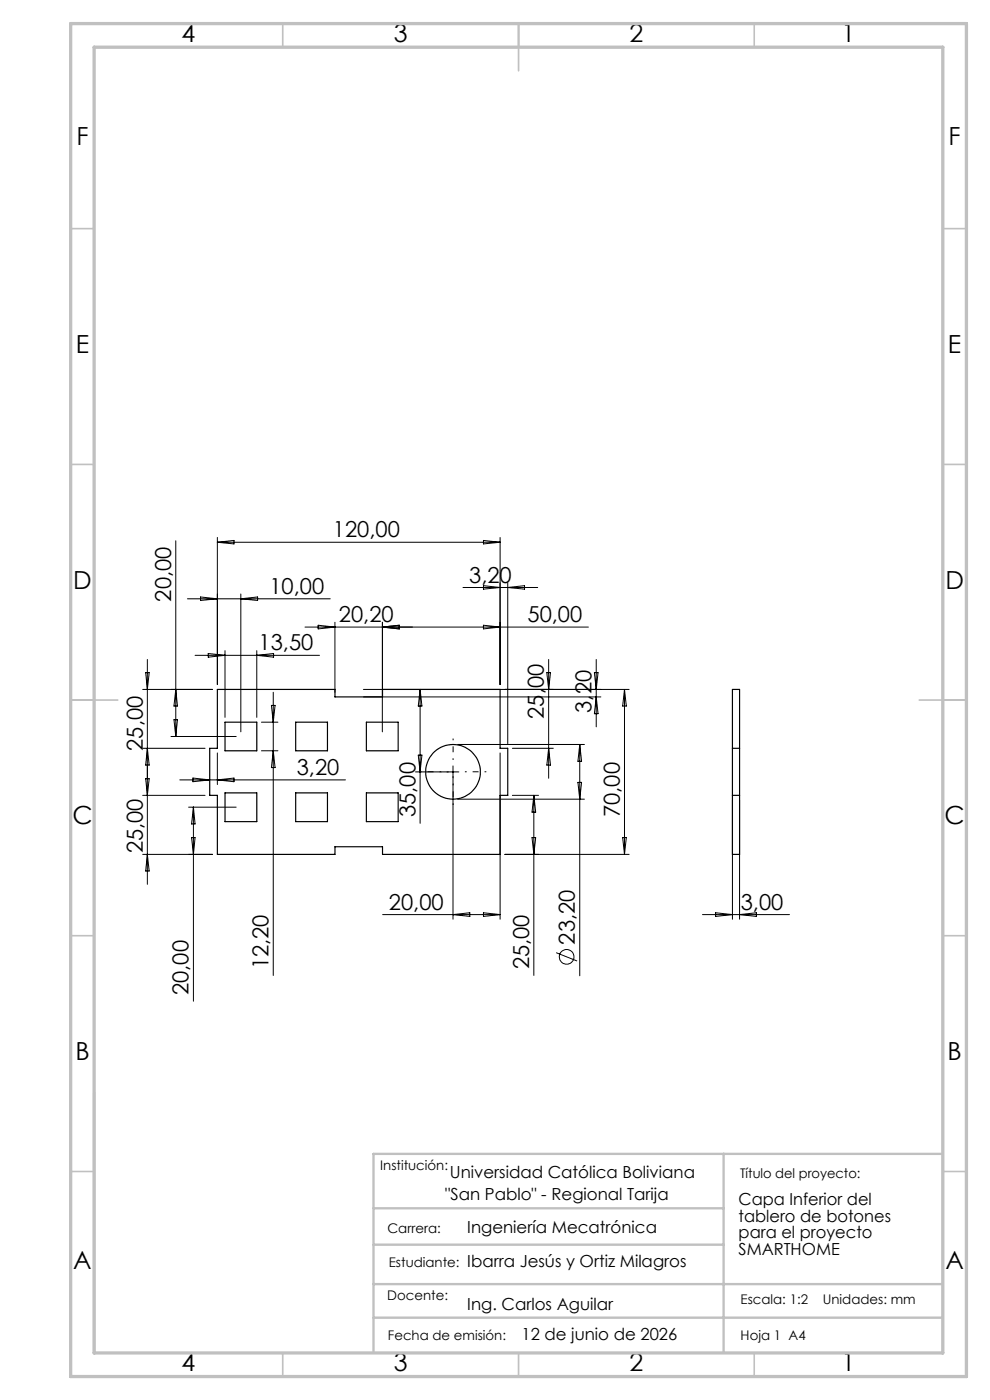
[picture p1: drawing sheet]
<svg xmlns="http://www.w3.org/2000/svg" width="210mm" height="297mm" viewBox="0 0 210 297" stroke-linecap="round" stroke-linejoin="round" font-family="sans-serif">
<g fill="none" stroke="#000" stroke-width=".25">
<path d="M46.1 146.3h24.9v1.5h10.1v-1.5h25v12.4h1.6v10h-1.6v12.6h-25v-1.7h-10.1v1.7h-24.9v-12.6h-1.6v-10h1.6zM47.7 153.2h6.8v6.1h-6.8zM62.7 153.2h6.8v6.1h-6.8zM77.7 153.2h6.8v6.1h-6.8zM155.4 146.3h1.5v35h-1.5zM155.4 158.7h1.5M47.7 168.2h6.8v6.1h-6.8zM62.7 168.2h6.8v6.1h-6.8zM77.7 168.2h6.8v6.1h-6.8zM155.4 168.7h1.5"/>
<circle cx="96.1" cy="163.7" r="5.8"/>
</g>
<g fill="none" stroke="#000" stroke-width=".21">
<path d="M37.3 114.7v41.5M46.1 114v31.2M46.1 115h60M46.1 115l3.5-.4v.8zM102.6 114.6l3.5 .4-3.5 .4zM106.1 114v31.2M31.3 139.9v47.7M39.8 127h30.3M41.4 139h26.4M42.5 126.6l3.6 .4-3.6 .4zM44.2 138.6l3.5 .4-3.5 .4zM47.7 138v14.2"/>
<path d="M51.1 126v29.3M51.1 127l3.5-.4v.8zM54.5 138v14.2M54.5 139l3.5-.4v.8zM64.7 133h60.1M67.5 132.6l3.5 .4-3.5 .4zM71 132v14.9M81.1 132v23.3M81.1 133l3.6-.4v.8zM81.1 132v14.9M98.2 124.6h15.9M102.6 124.2l3.5 .4-3.5 .4z"/>
<path d="M102.6 132.6l3.5 .4-3.5 .4zM107.7 123.6v34.2M107.7 124.6l3.6-.4v.8zM116.4 139.9v25.2M126.5 139.9v14.3M30.3 146.3h14.8M30.3 158.7h13.2M30.9 142.7h.7l-.3 3.6zM31.3 158.7l.3 3.6h-.7zM36.3 156.2h13.8M36.9 152.7h.7l-.3 3.5zM37.3 146.3l.3 3.5h-.7z"/>
<path d="M46.1 159.7v6.7M55.5 153.2h3.4M55.5 159.3h3.4M57.6 149.6h.7l-.3 3.6zM58 146.9v60M58 159.3l.3 3.5h-.7zM77.1 146.3h56.4M77.1 147.8h50.4M89.1 146.3v28.4M89.1 146.3l.4 3.5h-.8zM97.1 157.9h26.9M106.1 159.7v35.3"/>
<path d="M108.7 158.7h8.7M116 142.7h.8l-.4 3.6zM116.4 158.7l.4 3.6h-.8zM123 157.9v49.1M123 157.9l.4 3.6h-.8zM126.1 142.7h.8l-.4 3.6zM126.5 147.8l.4 3.6h-.8zM132.5 146.3l.4 3.5h-.8zM132.5 146.3v35M30.3 168.7h13.2M30.9 165.2h.7l-.3 3.5zM38.1 165.4h35.2"/>
<path d="M40 171.2h10.1M40.6 177.7h.8l-.4 3.6zM40.9 165.1l3.6 .3-3.6 .4zM41 171.2v41.2M41 171.2l.4 3.6h-.8zM46.1 165.4l3.5-.3v.7zM88.1 163.8h9.2M88.7 160.2h.8l-.4 3.6zM96.1 162.5v32.5M97.1 169.5h26.9M108.7 168.7h5.5M112.9 177.7h.7l-.4 3.6z"/>
<path d="M113.2 168.7v38.2M113.2 168.7l.4 3.6h-.7zM122.6 166h.8l-.4 3.5zM132.1 177.7h.8l-.4 3.6zM155.4 169.8v25.2M156.9 169.8v25.2M30.3 181.3h14.8M31.3 181.3l.3 3.5h-.7zM81.2 194h24.9M96.1 194l3.6-.4v.8zM102.6 193.6l3.5 .4-3.5 .4zM107.1 181.3h26.4"/>
<path d="M149 194h18.5M151.8 193.6l3.6 .4-3.6 .4zM156.9 194l3.5-.4v.8zM118 202.1l4.4 1.8"/>
<circle cx="120.2" cy="203" r="1.56"/>
</g>
<path d="M93.6 163.7h-4.5M96.1 161.2v-4.5M96.1 166.2v4.6M98.6 163.7h4.6" fill="none" stroke="#000" stroke-width=".21" stroke-dasharray="15.2 1.3 1.3 1.3" stroke-dashoffset="14.9" stroke-linecap="butt"/>
<g fill="none" stroke="#c0c0c0" stroke-width=".35">
<path d="M60 5v5M110 5v10M160 5v5M15 48.5h5M200 48.5h5M15 98.5h5M200 98.5h5M15 148.5h10M195 148.5h10M15 198.5h5M200 198.5h5M15 248.5h5"/>
<path d="M200 248.5h5M60 287v5M110 287v5M160 287v5"/>
</g>
<path d="M20 231.8v55.2M79.2 256.3h74.3M153.5 244.8v42.2M200 244.8h-120.8v42.2M79.2 264.1h74.3M79.2 272.4h120.8M79.2 279.5h120.8" fill="none" stroke="#c0c0c0" stroke-width=".5"/>
<path d="M15 5h190v287h-190zM20 10h180v277h-180z" fill="none" stroke="#c0c0c0" stroke-width=".7"/>
<g font-size="5.3">
<text x="38.5" y="8.9">4</text>
<text x="83.5" y="8.9">3</text>
<text x="133.5" y="8.9">2</text>
<text x="178.5" y="8.9">1</text>
<text x="16.2" y="30.7">F</text>
<text x="201.2" y="30.7">F</text>
<text x="16.1" y="74.9">E</text>
<text x="201.1" y="74.9">E</text>
<text x="15.5" y="124.9">D</text>
<text x="200.5" y="124.9">D</text>
<text x="15.4" y="174.9">C</text>
<text x="200.4" y="174.9">C</text>
<text x="16" y="224.9">B</text>
<text x="201" y="224.9">B</text>
<text x="15.5" y="269.2">A</text>
<text x="200.5" y="269.2">A</text>
<text x="38.5" y="290.9">4</text>
<text x="83.5" y="290.9">3</text>
<text x="133.5" y="290.9">2</text>
<text x="178.5" y="290.9">1</text>
</g>
<g font-size="4.7">
<text x="70.6" y="114">120,00</text>
<text x="57.1" y="126">10,00</text>
<text x="99.5" y="123.6">3,20</text>
<text x="36.3" y="127.6" transform="rotate(-90 36.3 127.6)">20,00</text>
<text x="71.9" y="132">20,20</text>
<text x="111.9" y="132">50,00</text>
<text x="54.9" y="138">13,50</text>
<text x="115.4" y="152.5" transform="rotate(-90 115.4 152.5)">25,00</text>
<text x="125.5" y="151.2" transform="rotate(-90 125.5 151.2)">3,20</text>
<text x="30.3" y="159.3" transform="rotate(-90 30.3 159.3)">25,00</text>
<text x="63" y="164.4">3,20</text>
<text x="88.1" y="173.4" transform="rotate(-90 88.1 173.4)">35,00</text>
<text x="131.5" y="173.4" transform="rotate(-90 131.5 173.4)">70,00</text>
<text x="30.3" y="181" transform="rotate(-90 30.3 181)">25,00</text>
<text x="82.5" y="193">20,00</text>
<text x="157.1" y="193">3,00</text>
<text x="121.9" y="200.4" transform="rotate(-90 121.9 200.4)">23,20</text>
<text x="57" y="205.6" transform="rotate(-90 57 205.6)">12,20</text>
<text x="112.3" y="205.6" transform="rotate(-90 112.3 205.6)">25,00</text>
<text x="40" y="211.1" transform="rotate(-90 40 211.1)">20,00</text>
</g>
<g font-size="3.5">
<text x="95.4" y="249.9">Universidad Católica Boliviana</text>
<text x="94.5" y="254.5">&quot;San Pablo&quot; - Regional Tarija</text>
<text x="156.7" y="255.6">Capa Inferior del</text>
<text x="99.1" y="261.6">Ingeniería Mecatrónica</text>
<text x="156.7" y="259.2">tablero de botones</text>
<text x="156.7" y="262.7">para el proyecto</text>
<text x="99.1" y="268.7">Ibarra Jesús y Ortiz Milagros</text>
<text x="156.7" y="266.2">SMARTHOME</text>
<text x="99.1" y="278">Ing. Carlos Aguilar</text>
<text x="110.6" y="284.2">12 de junio de 2026</text>
</g>
<g font-size="2.8">
<text x="80.7" y="248.2">Institución:</text>
<text x="157" y="249.9">Título del proyecto:</text>
<text x="82.2" y="261.6">Carrera:</text>
<text x="82.5" y="268.7">Estudiante:</text>
<text x="82.1" y="275.8">Docente:</text>
<text x="157.1" y="276.7">Escala: 1:2</text>
<text x="174.5" y="276.7">Unidades: mm</text>
<text x="82.3" y="284.2">Fecha de emisión:</text>
<text x="157.1" y="284.2">Hoja 1 A4</text>
</g>
</svg>
